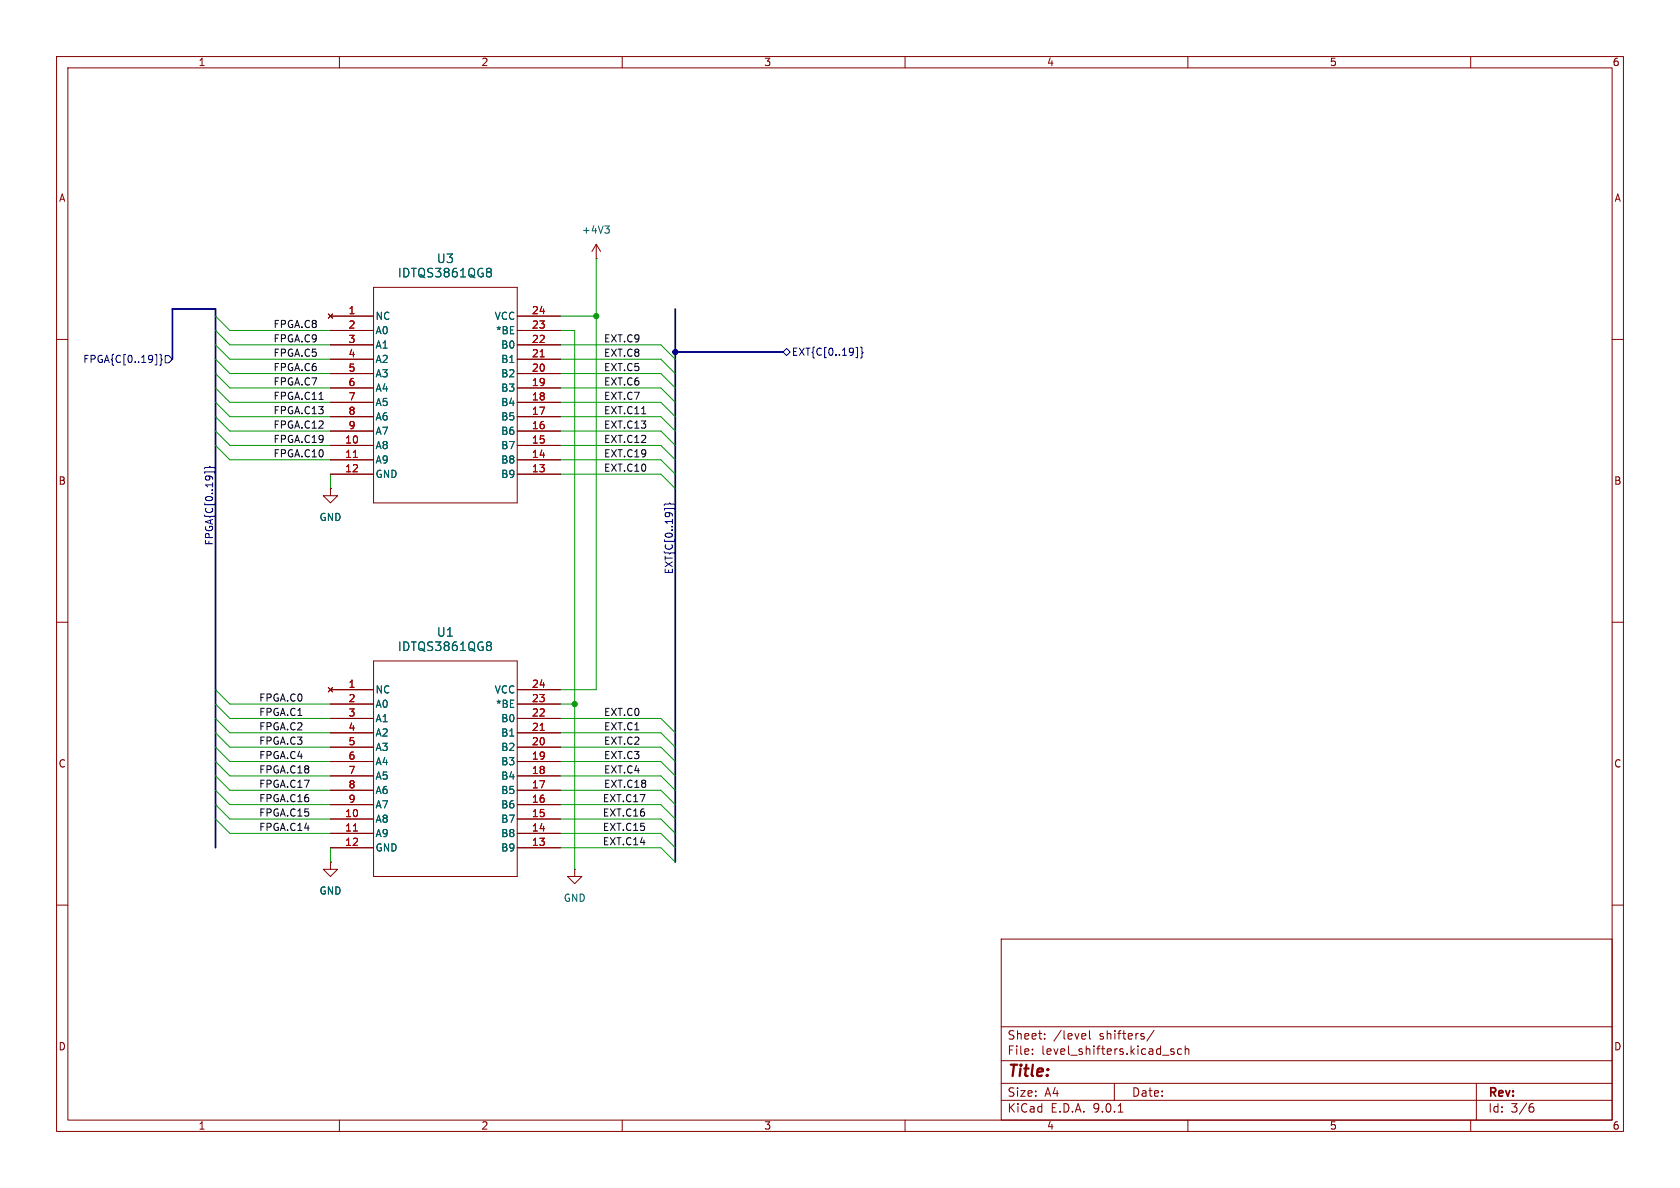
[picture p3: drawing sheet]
<svg xmlns="http://www.w3.org/2000/svg" width="297mm" height="210mm" viewBox="0 0 297 210" stroke-linecap="round" stroke-linejoin="round" font-family="sans-serif">
<g fill="none" stroke="#840000" stroke-width=".18">
<path d="M10 10h277v190h-277zM12 12h273v186h-273zM60 10v2M110 10v2M160 10v2M210 10v2M260 10v2M58 55.5l.8 .8M58.4 55.9h7.6M58.4 58.4h7.6M58.8 55.5l-.8 .8M66 50.8h25.4v38.1h-25.4z"/>
<path d="M91.4 55.9h7.7M91.4 58.4h7.7M105.4 45.7h.1M105.4 43.2l-.8 1.3M105.4 43.2l.8 1.3M105.4 43.2v2.5M10 60h2M58.4 61h7.6M58.4 63.5h7.6M58.4 66h7.6M58.4 68.6h7.6M58.4 71.1h7.6"/>
<path d="M58.4 73.7h7.6M58.4 76.2h7.6M58.4 78.7h7.6M91.4 61h7.7M91.4 63.5h7.7M91.4 66h7.7M91.4 68.6h7.7M91.4 71.1h7.7M91.4 73.7h7.7M91.4 76.2h7.7M91.4 78.7h7.7M285 60h2"/>
<path d="M58.4 86.4v1.2h1.3l-1.3 1.3-1.3-1.3h1.3M58.4 86.4h.1M58.4 81.3h7.6M58.4 83.8h7.6M91.4 81.3h7.7M91.4 83.8h7.7M10 110h2M66 116.8h25.4v38.1h-25.4zM285 110h2M58 121.5l.8 .8M58.4 121.9h7.6M58.4 124.5h7.6"/>
<path d="M58.4 127h7.6M58.4 129.5h7.6M58.4 132.1h7.6M58.4 134.6h7.6M58.4 137.2h7.6M58.4 139.7h7.6M58.8 121.5l-.8 .8M91.4 121.9h7.7M91.4 124.5h7.7M91.4 127h7.7M91.4 129.5h7.7M91.4 132.1h7.7"/>
<path d="M91.4 134.6h7.7M91.4 137.2h7.7M91.4 139.7h7.7M58.4 152.4v1.3h1.3l-1.3 1.2-1.3-1.2h1.3M58.4 152.4h.1M58.4 142.2h7.6M58.4 144.8h7.6M58.4 147.3h7.6M58.4 149.9h7.6M91.4 142.2h7.7M91.4 144.8h7.7M91.4 147.3h7.7"/>
<path d="M91.4 149.9h7.7M101.6 153.7v1.2h1.3l-1.3 1.3-1.3-1.3h1.3M101.6 153.7h.1M10 160h2M177 166h108v32h-108zM285 160h2M60 198v2M110 198v2M160 198v2M177 194.5h108M177 191.5h108M177 187.5h108"/>
<path d="M177 181.5h108M182.5 186.3v.1M182.5 185.5v.1M184.7 183.6v.1M184.7 182.8v.1M191.5 182.7l.4 .1 .1 .3-.8 .1M191.9 183.6l-.4 .1M192.6 182.2v1.3l.2 .2M197 191.5v3M197.7 196.6h.8M204 182.1l-1.3 2M207.5 185.5l-.3-.1-.2 .2v.2l.5 .2v.3h-.5"/>
<path d="M208.9 185.5l-.4-.1-.3 .3v.4l.1 .2h.6M209.5 185.5l.2-.1 .4 .1 .1 .9M209.5 184.9v1.5M210 198v2M260 198v2M261 191.5v6.5M270.6 195.7h.4l.2 .3-.1 .5-.5 .1M271 195.1l-.4 .1"/>
</g>
<path d="M106.9 39.9h.8l-.4 .5M86.6 47.4l.3 .3-.3 .4 .2 .1 .1 .5-.3 .3M107.5 40.4l.2 .3v.3l-.2 .2M86.6 113.5l.3 .3-.3 .3 .2 .2 .1 .4-.3 .3" fill="none" stroke="#006464" stroke-width=".18"/>
<path d="M95.5 63.1h.7M62.5 80.9h.7M95.5 129.1h.7M62.5 146.9h.7" fill="none" stroke="#a90000" stroke-width=".18"/>
<path d="M27.4 62.7h.3v1.8h-.3M28.3 62.6l.2 .2v.6l.2 .2-.2 .2v.6l-.2 .2M29.2 62.9h.6l.7 .6-.7 .6h-.6zM138.4 62.2l.7-.6 .6 .6-.6 .7zM151.3 61.4h.3v1.8h-.3M152.1 61.4l.3 .1v.6l.2 .2-.2 .2v.6l-.3 .2M36.1 82.9l.2-.3h.6l.2-.2 .2 .2h.6l.2 .3M36.2 83.7v-.3h1.8v.3M117.4 89.3l.2-.2h.6l.2-.2 .2 .2h.6l.2 .2M117.5 90.2v-.3h1.8v.3" fill="none" stroke="#000084" stroke-width=".18"/>
<path d="M56.4 70.6h.7M113.4 73.1h.8" fill="none" stroke="#0f0f0f" stroke-width=".18"/>
<path d="M119.4 54.6v97.8M30.5 63.5v-8.9h7.6v95.3M119.4 62.2h19" fill="none" stroke="#000084" stroke-width=".3"/>
<g fill="none" stroke="#009600" stroke-width=".18">
<path d="M38.1 55.9l2.5 2.5h17.8M38.1 58.4l2.5 2.6h17.8M99.1 58.4h2.5v95.3M99.1 55.9h6.3M105.4 45.7v76.2h-6.3M38.1 68.6l2.5 2.5h17.8M38.1 71.1l2.5 2.6h17.8M38.1 66l2.5 2.6h17.8M38.1 78.7l2.5 2.6h17.8M38.1 76.2l2.5 2.5h17.8M38.1 73.7l2.5 2.5h17.8M38.1 61l2.5 2.5h17.8"/>
<path d="M38.1 63.5l2.5 2.5h17.8M99.1 71.1h17.7l2.6 2.6M99.1 73.7h17.7l2.6 2.5M99.1 68.6h17.7l2.6 2.5M99.1 78.7h17.7l2.6 2.6M99.1 76.2h17.7l2.6 2.5M99.1 63.5h17.7l2.6 2.5M99.1 66h17.7l2.6 2.6M99.1 61h17.7l2.6 2.5M58.4 83.8v2.6M99.1 81.3h17.7l2.6 2.5M99.1 83.8h17.7l2.6 2.6"/>
<path d="M38.1 134.6l2.5 2.6h17.8M38.1 132.1l2.5 2.5h17.8M38.1 121.9l2.5 2.6h17.8M38.1 124.5l2.5 2.5h17.8M38.1 127l2.5 2.5h17.8M38.1 139.7l2.5 2.5h17.8M38.1 129.5l2.5 2.6h17.8M38.1 137.2l2.5 2.5h17.8M99.1 137.2h17.7l2.6 2.5M99.1 134.6h17.7l2.6 2.6M99.1 124.5h2.5M99.1 127h17.7l2.6 2.5"/>
<path d="M99.1 129.5h17.7l2.6 2.6M99.1 132.1h17.7l2.6 2.5M99.1 139.7h17.7l2.6 2.5M38.1 142.2l2.5 2.6h17.8M38.1 144.8l2.5 2.5h17.8M58.4 149.9v2.5M99.1 142.2h17.7l2.6 2.6M99.1 144.8h17.7l2.6 2.5M99.1 147.3h17.7l2.6 2.6M99.1 149.9h17.7l2.6 2.5"/>
</g>
<g fill="#009600" stroke="#009600" stroke-width=".18">
<circle cx="105.4" cy="55.9" r=".46"/>
<circle cx="101.6" cy="124.5" r=".46"/>
</g>
<circle cx="119.4" cy="62.2" r=".46" fill="#000084" stroke="#000084" stroke-width=".18"/>
<text font-size="2.8" fill="#840000" x="178" y="190.9">Title:</text>
<g font-size="2.1" fill="#006464">
<text x="77.1" y="46.7">U3</text>
<text x="70.2" y="49.3">IDTQS3861QG8</text>
<text x="77.1" y="112.8">U1</text>
<text x="70.2" y="115.3">IDTQS3861QG8</text>
</g>
<g font-size="2.1" fill="#840000">
<text x="178" y="184">Sheet:</text>
<text x="186.2" y="184">/level</text>
<text x="194.4" y="184">shifters/</text>
<text x="178" y="186.7">File:</text>
<text x="184.1" y="186.7">level_shifters.kicad_sch</text>
<text x="178" y="196.9">KiCad</text>
<text x="178" y="194.1">Size:</text>
<text x="184.7" y="194.1">A4</text>
<text x="185.7" y="196.9">E.D.A.</text>
<text x="193.3" y="196.9">9.0.1</text>
<text x="200" y="194.1">Date:</text>
<text x="263" y="194.3">Rev:</text>
<text x="263" y="196.9">Id:</text>
<text x="267.1" y="196.9">3/6</text>
</g>
<g font-size="1.8" fill="#840000">
<text x="35" y="11.9">1</text>
<text x="85" y="11.9">2</text>
<text x="135" y="11.9">3</text>
<text x="185" y="11.9">4</text>
<text x="235" y="11.9">5</text>
<text x="285" y="11.9">6</text>
<text x="10.3" y="35.9">A</text>
<text x="285.3" y="35.9">A</text>
<text x="10.3" y="85.9">B</text>
<text x="285.3" y="85.9">B</text>
<text x="10.3" y="135.9">C</text>
<text x="285.3" y="135.9">C</text>
<text x="10.3" y="185.9">D</text>
<text x="285.3" y="185.9">D</text>
<text x="35" y="199.9">1</text>
<text x="85" y="199.9">2</text>
<text x="135" y="199.9">3</text>
<text x="185" y="199.9">4</text>
<text x="235" y="199.9">5</text>
<text x="285" y="199.9">6</text>
</g>
<g font-size="1.8" fill="#006464">
<text x="102.8" y="41.5">+4V3</text>
<text x="66.3" y="56.7">NC</text>
<text x="66.3" y="59.3">A0</text>
<text x="87.4" y="56.7">VCC</text>
<text x="87.6" y="59.3">*BE</text>
<text x="66.3" y="61.8">A1</text>
<text x="66.3" y="64.4">A2</text>
<text x="88.5" y="61.8">B0</text>
<text x="88.5" y="64.4">B1</text>
<text x="66.3" y="66.9">A3</text>
<text x="66.3" y="69.4">A4</text>
<text x="66.3" y="72">A5</text>
<text x="88.5" y="66.9">B2</text>
<text x="88.5" y="69.4">B3</text>
<text x="88.5" y="72">B4</text>
<text x="66.3" y="74.5">A6</text>
<text x="66.3" y="77.1">A7</text>
<text x="88.5" y="74.5">B5</text>
<text x="88.5" y="77.1">B6</text>
<text x="66.3" y="79.6">A8</text>
<text x="66.3" y="82.1">A9</text>
<text x="88.5" y="79.6">B7</text>
<text x="88.5" y="82.1">B8</text>
<text x="66.3" y="84.7">GND</text>
<text x="88.5" y="84.7">B9</text>
<text x="56.4" y="92.3">GND</text>
<text x="66.3" y="122.8">NC</text>
<text x="66.3" y="125.3">A0</text>
<text x="87.4" y="122.8">VCC</text>
<text x="87.6" y="125.3">*BE</text>
<text x="66.3" y="127.9">A1</text>
<text x="66.3" y="130.4">A2</text>
<text x="88.5" y="127.9">B0</text>
<text x="88.5" y="130.4">B1</text>
<text x="66.3" y="132.9">A3</text>
<text x="66.3" y="135.5">A4</text>
<text x="88.5" y="132.9">B2</text>
<text x="88.5" y="135.5">B3</text>
<text x="66.3" y="138">A5</text>
<text x="66.3" y="140.6">A6</text>
<text x="66.3" y="143.1">A7</text>
<text x="88.5" y="138">B4</text>
<text x="88.5" y="140.6">B5</text>
<text x="88.5" y="143.1">B6</text>
<text x="66.3" y="145.6">A8</text>
<text x="66.3" y="148.2">A9</text>
<text x="88.5" y="145.6">B7</text>
<text x="88.5" y="148.2">B8</text>
<text x="66.3" y="150.7">GND</text>
<text x="88.5" y="150.7">B9</text>
<text x="56.4" y="158.3">GND</text>
<text x="99.6" y="159.6">GND</text>
</g>
<g font-size="1.8" fill="#0f0f0f">
<text x="48.3" y="58.1">FPGA.C8</text>
<text x="48.3" y="60.6">FPGA.C9</text>
<text x="48.3" y="63.2">FPGA.C5</text>
<text x="48.3" y="65.7">FPGA.C6</text>
<text x="106.7" y="60.6">EXT.C9</text>
<text x="106.7" y="63.2">EXT.C8</text>
<text x="106.7" y="65.7">EXT.C5</text>
<text x="48.3" y="68.2">FPGA.C7</text>
<text x="48.3" y="70.8">FPGA.C11</text>
<text x="106.7" y="70.8">EXT.C7</text>
<text x="106.7" y="68.2">EXT.C6</text>
<text x="48.3" y="73.3">FPGA.C13</text>
<text x="48.3" y="75.9">FPGA.C12</text>
<text x="106.7" y="73.3">EXT.C11</text>
<text x="106.7" y="75.9">EXT.C13</text>
<text x="48.3" y="80.9">FPGA.C10</text>
<text x="48.3" y="78.4">FPGA.C19</text>
<text x="106.7" y="83.5">EXT.C10</text>
<text x="106.7" y="80.9">EXT.C19</text>
<text x="106.7" y="78.4">EXT.C12</text>
<text x="45.7" y="124.1">FPGA.C0</text>
<text x="45.7" y="131.7">FPGA.C3</text>
<text x="45.7" y="126.7">FPGA.C1</text>
<text x="45.7" y="129.2">FPGA.C2</text>
<text x="106.7" y="129.2">EXT.C1</text>
<text x="106.7" y="131.7">EXT.C2</text>
<text x="106.7" y="126.7">EXT.C0</text>
<text x="45.7" y="136.8">FPGA.C18</text>
<text x="45.7" y="134.3">FPGA.C4</text>
<text x="106.7" y="134.3">EXT.C3</text>
<text x="106.7" y="136.8">EXT.C4</text>
<text x="45.7" y="139.4">FPGA.C17</text>
<text x="45.7" y="141.9">FPGA.C16</text>
<text x="106.5" y="141.9">EXT.C17</text>
<text x="106.7" y="139.4">EXT.C18</text>
<text x="45.7" y="144.4">FPGA.C15</text>
<text x="45.7" y="147">FPGA.C14</text>
<text x="106.5" y="144.4">EXT.C16</text>
<text x="106.5" y="149.5">EXT.C14</text>
<text x="106.5" y="147">EXT.C15</text>
</g>
<g font-size="1.8" fill="#a90000">
<text x="61.5" y="55.6">1</text>
<text x="61.5" y="58.2">2</text>
<text x="93.9" y="55.6">24</text>
<text x="93.9" y="58.2">23</text>
<text x="61.5" y="60.7">3</text>
<text x="61.5" y="63.2">4</text>
<text x="61.5" y="65.8">5</text>
<text x="93.9" y="60.7">22</text>
<text x="93.9" y="63.2">21</text>
<text x="93.9" y="65.8">20</text>
<text x="61.5" y="68.3">6</text>
<text x="61.5" y="70.9">7</text>
<text x="93.9" y="68.3">19</text>
<text x="93.9" y="70.9">18</text>
<text x="61.5" y="73.4">8</text>
<text x="61.5" y="75.9">9</text>
<text x="93.9" y="73.4">17</text>
<text x="93.9" y="75.9">16</text>
<text x="60.9" y="78.5">10</text>
<text x="60.9" y="81">11</text>
<text x="60.9" y="83.6">12</text>
<text x="93.9" y="78.5">15</text>
<text x="93.9" y="81">14</text>
<text x="93.9" y="83.6">13</text>
<text x="61.5" y="121.7">1</text>
<text x="61.5" y="124.2">2</text>
<text x="93.9" y="121.7">24</text>
<text x="93.9" y="124.2">23</text>
<text x="61.5" y="126.7">3</text>
<text x="61.5" y="129.3">4</text>
<text x="61.5" y="131.8">5</text>
<text x="93.9" y="126.7">22</text>
<text x="93.9" y="129.3">21</text>
<text x="93.9" y="131.8">20</text>
<text x="61.5" y="134.4">6</text>
<text x="61.5" y="136.9">7</text>
<text x="93.9" y="134.4">19</text>
<text x="93.9" y="136.9">18</text>
<text x="61.5" y="139.4">8</text>
<text x="61.5" y="142">9</text>
<text x="93.9" y="139.4">17</text>
<text x="93.9" y="142">16</text>
<text x="60.9" y="144.5">10</text>
<text x="60.9" y="147.1">11</text>
<text x="60.9" y="149.6">12</text>
<text x="93.9" y="144.5">15</text>
<text x="93.9" y="147.1">14</text>
<text x="93.9" y="149.6">13</text>
</g>
<g font-size="1.8" fill="#000084">
<text x="14.6" y="64.4">FPGA{C[0..19]}</text>
<text x="139.9" y="63.1">EXT{C[0..19]}</text>
<text x="37.8" y="96.5" transform="rotate(-90 37.8 96.5)">FPGA{C[0..19]}</text>
<text x="119" y="101.6" transform="rotate(-90 119 101.6)">EXT{C[0..19]}</text>
</g>
</svg>
